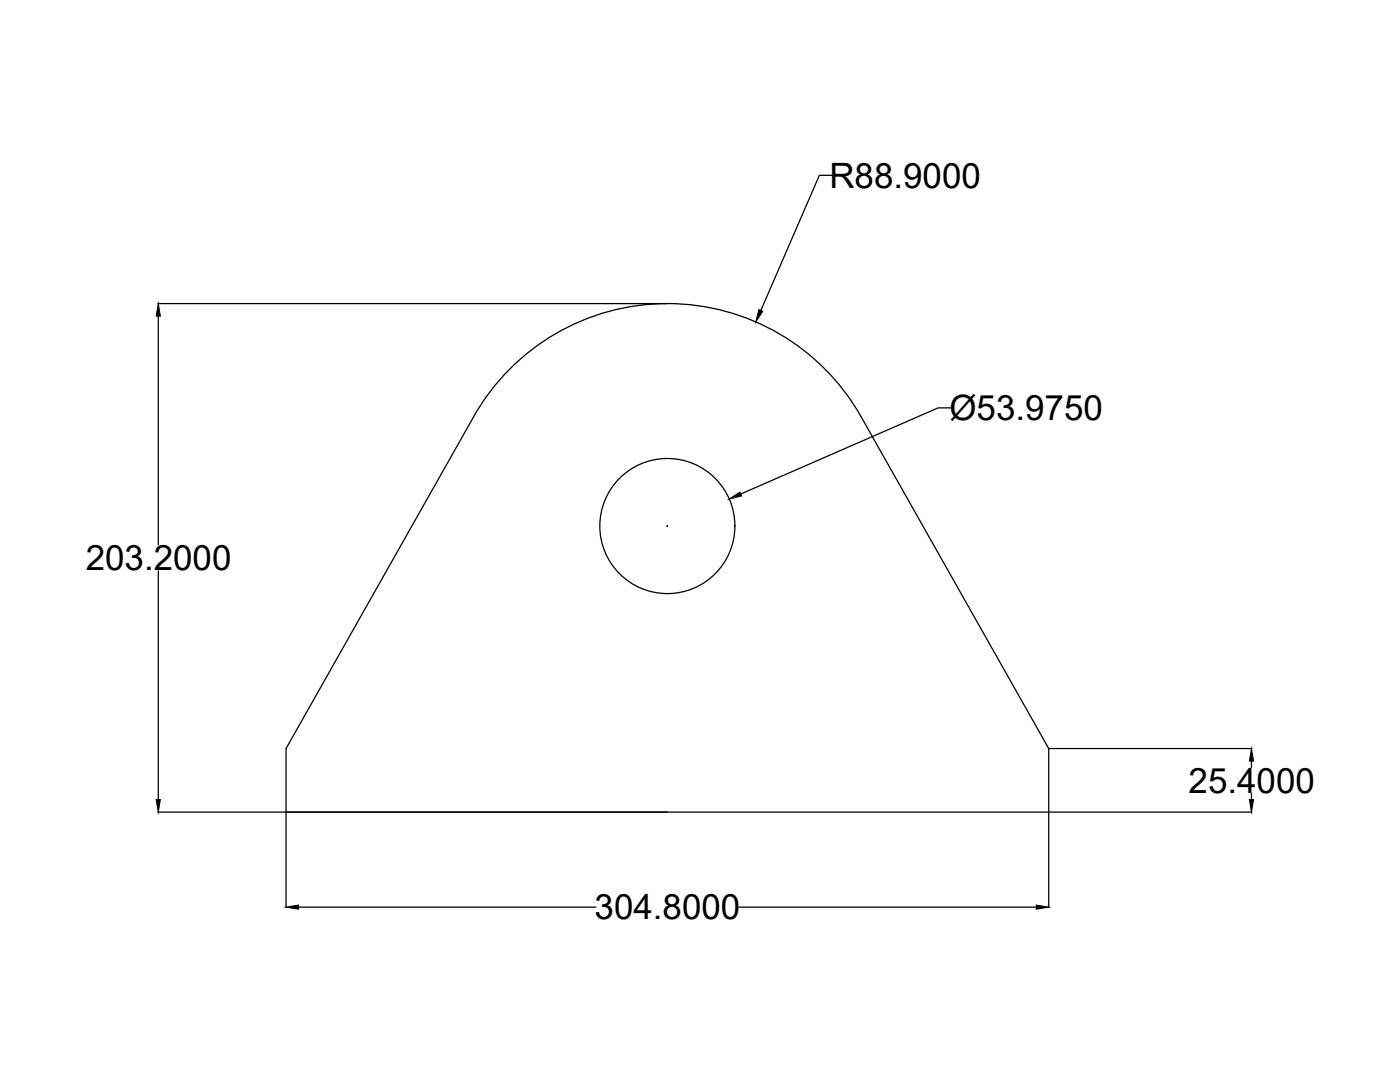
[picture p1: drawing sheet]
<svg xmlns="http://www.w3.org/2000/svg" width="279mm" height="216mm" viewBox="0 0 279 216" stroke-linecap="round" stroke-linejoin="round" font-family="sans-serif">
<!-- layer: 0 -->
<g fill="none" stroke="#000" stroke-width=".25">
<path d="M166 35h-2.5l-11.7 26.9M31.5 60.6h101.7M31.6 63.1v45.6M102.4 73a44.4 44.4 0 0 1 69.4 10.1l37.5 66.3v12.6h-152.2v-12.6l37.4-66.3a44.4 44.4 0 0 1 7.9-10.1zM189.7 81.4h-2.5l-39.4 17.2M31.6 113.9v45.6M133.1 105h.1M133.2 104.9v.1M209.3 149.4h40.6M249.8 151.9v1.2M249.8 158.3v1.2M31.5 162h101.7"/>
<path d="M57.1 162.1v19M209.3 162.1v19M209.3 162h40.6M59.6 181h59.3M147.5 181h59.3"/>
<circle cx="133.2" cy="105" r="13.5"/>
</g>
<path d="M31.6 60.6l.4 2.5h-.8zM151.4 61.8l.8 .3-1.4 2.1zM145.5 99.6l2.2-1.4 .3 .8zM31.2 159.5h.8l-.4 2.5zM249.8 149.4l.4 2.5h-.9zM249.3 159.5h.9l-.4 2.5zM57.1 181l2.5-.4v.8zM206.8 180.6l2.5 .4-2.5 .4z" fill="#000" stroke="#000" stroke-width=".2"/>
<g font-size="7">
<text x="165.5" y="37.4">R88.9000</text>
<text x="189.5" y="83.8">Ø53.9750</text>
<text x="17.1" y="113.8">203.2000</text>
<text x="237.2" y="158.2">25.4000</text>
<text x="118.7" y="183.5">304.8000</text>
</g>
</svg>
